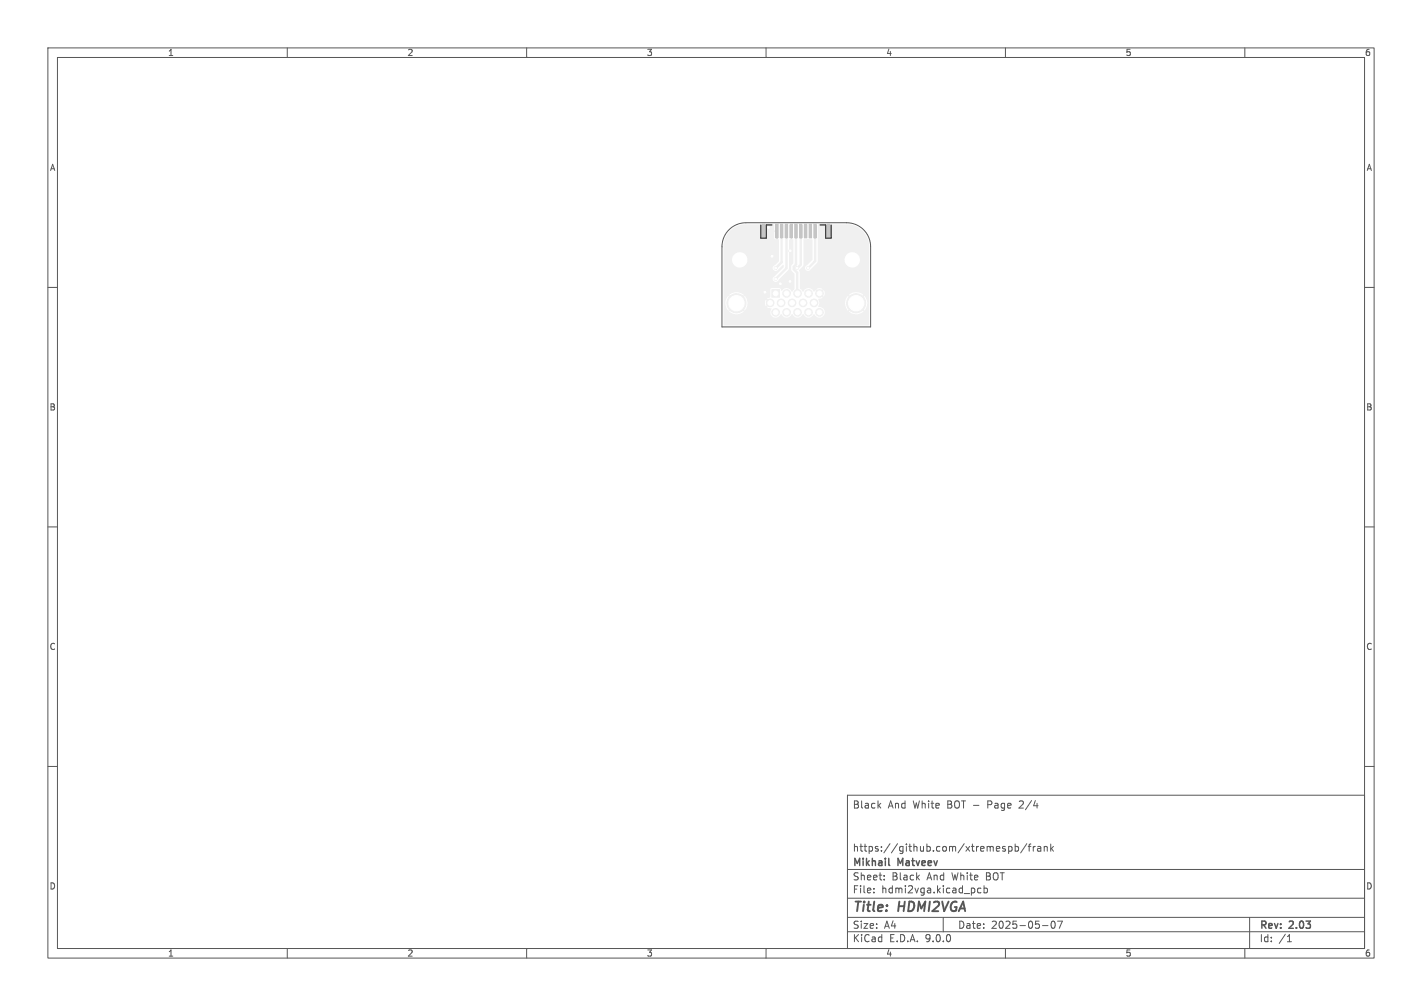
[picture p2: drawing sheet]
<svg xmlns="http://www.w3.org/2000/svg" width="297mm" height="210mm" viewBox="0 0 297 210" stroke-linecap="round" stroke-linejoin="round" font-family="sans-serif">
<g fill="#f0f0f0" stroke="#f0f0f0" stroke-width=".21">
<path d="M161.2 60.5h1.6v1.6h-1.6z"/>
<path d="M162 46.9h.5v2.8h-.5z"/>
<path d="M163 46.9h.5v2.8h-.5z"/>
<path d="M164 46.9h.5v2.8h-.5z"/>
<path d="M165 46.9h.5v2.8h-.5z"/>
<path d="M166 46.9h.5v2.8h-.5z"/>
<path d="M167 46.9h.5v2.8h-.5z"/>
<path d="M168 46.9h.5v2.8h-.5z"/>
<path d="M169 46.9h.5v2.8h-.5z"/>
<path d="M170 46.9h.5v2.8h-.5z"/>
<path d="M159.2 46.9h.6v2.6h-.6z"/>
<path d="M172.7 46.9h.6v2.6h-.6z"/>
<circle cx="178.8" cy="63.3" r="2"/>
<circle cx="153.8" cy="63.3" r="2"/>
<circle cx="164.3" cy="61.2" r=".8"/>
<circle cx="166.6" cy="61.2" r=".8"/>
<circle cx="168.9" cy="61.2" r=".8"/>
<circle cx="171.2" cy="61.2" r=".8"/>
<circle cx="160.9" cy="63.2" r=".8"/>
<circle cx="163.1" cy="63.2" r=".8"/>
<circle cx="165.4" cy="63.2" r=".8"/>
<circle cx="167.7" cy="63.2" r=".8"/>
<circle cx="170" cy="63.2" r=".8"/>
<circle cx="162" cy="65.2" r=".8"/>
<circle cx="164.3" cy="65.2" r=".8"/>
<circle cx="166.6" cy="65.2" r=".8"/>
<circle cx="168.9" cy="65.2" r=".8"/>
<circle cx="171.2" cy="65.2" r=".8"/>
<circle cx="162" cy="55.9" r=".3"/>
<circle cx="161.3" cy="53.5" r=".3"/>
<circle cx="165" cy="52.4" r=".3"/>
<circle cx="165" cy="58.7" r=".3"/>
<circle cx="160.5" cy="47.5" r=".3"/>
<circle cx="163" cy="59.3" r=".3"/>
<circle cx="159.8" cy="61" r=".3"/>
<circle cx="162" cy="58.3" r=".3"/>
<circle cx="166.5" cy="55.9" r=".3"/>
<circle cx="168.8" cy="55.9" r=".3"/>
</g>
<path d="M162 56h.1M162.3 48.3v4.2l-1 1M163.3 47.9v6.9l-1.3 1.2M164.3 47.9v8.1l-2.3 2.3M166.3 47.9v7.3l-.5 .5v.5l.7 .7 .1 4.4M166.5 56h.1M167.3 47.9v7.4l-.8 .7M168.8 56h.1M170.3 47.9v6.6l-1.5 1.5" fill="none" stroke="#f0f0f0" stroke-width=".5"/>
<path d="M152.5 48.2l.1-.2a4.7 4.7 0 0 1 3.2-1.2h3l.1 2.7 .2 .3 .7-.1 .3-.2v-2.6l1.5-.1 .1 1.3h.5l.2 .3v1.6h-.3v-1.6h-.4v1.3l.2 .2h.7l.1 .2v4h-6.6a1.61 1.61 0 0 0-2.4-1.2 1.61 1.61 0 0 0 0 2.7 1.61 1.61 0 0 0 2.4-1.2v-.3h6.6v.5l-.8 .7a.61 .61 0 0 0-.4 1 .61 .61 0 0 0 1 0l.9-1 .3 .1v.4l-1.9 1.9a.61 .61 0 0 0-.2 1 .61 .61 0 0 0 1-.2l2.2-2.4v-6l.3-.1v-1.6l.2-.1 .1 .1v1.6l.3 .1v4.8l-.4 .5v.9l.7 .9v3.1l-.6 .6a1.24 1.24 0 0 0-2.1-.2l-.4-.5h-1.9l-.1 .2v1.6l-.7 .4 .4 .4-.2 .2-.4-.4-.2 .5h-3.7l-.2-.8-.4-.5-.4 .5-.3-.2 .5-.5a2.3 2.3 0 0 0-3 0l.5 .5-.2 .2-.5-.5a2.3 2.3 0 0 0 0 3l.5-.5 .2 .2-.5 .5a2.3 2.3 0 0 0 3 0l-.5-.5 .3-.2 .5 .5 .4-.8 .1-.9h3.7l.2 .8 .4-.4 .2 .2-.4 .4 .9 .3a1.18 1.18 0 0 0 .4 1.8 1.18 1.18 0 0 0 1.7-.6 1.25 1.25 0 0 0 1.1 .7 1.25 1.25 0 0 0 1.1-.7 1.25 1.25 0 0 0 1.2 .7 1.25 1.25 0 0 0 1.1-.7 1.25 1.25 0 0 0 1.2 .7 1.25 1.25 0 0 0 1.1-.7 1.14 1.14 0 0 0 1.4 .7 1.14 1.14 0 0 0 .8-1.3 1.14 1.14 0 0 0-1.3-.9l.1-.3a1.58 1.58 0 0 0-.1-1.4l.9-.3-.4-.4 .2-.2 .4 .4 .1-.1a1.09 1.09 0 0 0-.1-1.2l-.4 .4-.2-.2 .4-.4-.1-.1a1.09 1.09 0 0 0-1.2 .1l.4 .4-.2 .2-.4-.4-.3 .3a1.25 1.25 0 0 0-1.1-.7 1.25 1.25 0 0 0-1.2 .7l-.6-.7v-3.3l-.2-.4 .9-1.2v-5.2l.2-.1 .8-.1 .8 .1 .1 .1v4.1l-1.1 1.1a.61 .61 0 0 0-.3 1 .61 .61 0 0 0 1 0l1.5-1.7v-7.7h1.6v2.6l.3 .2 .7 .1 .2-.3 .1-2.7h3.1a4.7 4.7 0 0 1 4.7 4.7v2.6h-1.9a1.61 1.61 0 0 0-2.4-1.2 1.61 1.61 0 0 0 0 2.7 1.61 1.61 0 0 0 2.4-1.2v-.3h1.9v9h-.4l-.2-.8-.4-.5-.4 .5-.3-.2 .5-.5a2.3 2.3 0 0 0-3 0l.5 .5-.2 .2-.5-.5a2.3 2.3 0 0 0 0 3l.5-.5 .2 .2-.5 .5a2.3 2.3 0 0 0 3 0l-.5-.5 .3-.2 .4 .5 .5-.8 .1-.9h.4v4.8h-30.3l-.1-16.4a4.7 4.7 0 0 1 1.4-3.3z" fill="#f0f0f0"/>
<g fill="#fff" stroke="#fff" stroke-width=".21">
<circle cx="162" cy="56" r=".17"/>
<circle cx="161.3" cy="53.5" r=".17"/>
<circle cx="165" cy="52.4" r=".18"/>
<circle cx="165" cy="58.7" r=".17"/>
<circle cx="160.5" cy="47.5" r=".18"/>
<circle cx="163" cy="59.3" r=".17"/>
<circle cx="159.8" cy="61" r=".17"/>
<circle cx="162" cy="58.3" r=".17"/>
<circle cx="166.5" cy="56" r=".18"/>
<circle cx="168.8" cy="56" r=".17"/>
<circle cx="178.8" cy="63.3" r="1.6"/>
<circle cx="153.8" cy="63.3" r="1.6"/>
<circle cx="162" cy="61.2" r=".5"/>
<circle cx="164.3" cy="61.2" r=".5"/>
<circle cx="166.6" cy="61.2" r=".5"/>
<circle cx="168.9" cy="61.2" r=".5"/>
<circle cx="171.2" cy="61.2" r=".5"/>
<circle cx="160.9" cy="63.2" r=".5"/>
<circle cx="163.1" cy="63.2" r=".5"/>
<circle cx="165.4" cy="63.2" r=".5"/>
<circle cx="167.7" cy="63.2" r=".5"/>
<circle cx="170" cy="63.2" r=".5"/>
<circle cx="162" cy="65.2" r=".5"/>
<circle cx="164.3" cy="65.2" r=".5"/>
<circle cx="166.6" cy="65.2" r=".5"/>
<circle cx="168.9" cy="65.2" r=".5"/>
<circle cx="171.2" cy="65.2" r=".5"/>
<circle cx="154.5" cy="54.2" r="1.35"/>
<circle cx="178" cy="54.2" r="1.35"/>
</g>
<g fill="#c4c4c4" stroke="#c4c4c4" stroke-width=".21">
<path d="M162 46.9h.5v2.8h-.5z"/>
<path d="M163 46.9h.5v2.8h-.5z"/>
<path d="M164 46.9h.5v2.8h-.5z"/>
<path d="M165 46.9h.5v2.8h-.5z"/>
<path d="M166 46.9h.5v2.8h-.5z"/>
<path d="M167 46.9h.5v2.8h-.5z"/>
<path d="M168 46.9h.5v2.8h-.5z"/>
<path d="M169 46.9h.5v2.8h-.5z"/>
<path d="M170 46.9h.5v2.8h-.5z"/>
<path d="M159.2 46.9h.6v2.6h-.6z"/>
<path d="M172.7 46.9h.6v2.6h-.6z"/>
</g>
<path d="M158.9 47v2.7h1.1v-2.7h1.2M171.3 47h1.2v2.7h1.1v-2.7" fill="none" stroke="#000" stroke-width=".21"/>
<g fill="none" stroke="#575757" stroke-width=".21">
<path d="M10 10h277v190h-277zM12 12h273v186h-273zM60 10v2M110 10v2M160 10v2M210 10v2M260 10v2M152.3 48a5 5 0 0 1 3.5-1.5h21a5 5 0 0 1 5 5v16.8h-31v-16.8a5 5 0 0 1 1.5-3.5zM10 60h2M285 60h2M10 110h2M285 110h2"/>
<path d="M10 160h2M177 166h108v32h-108zM183.5 168.1l.5 .6M184 167.7l-.6 .6M210.7 176.8l.4-.1 .3 .3-.2 .6h-.5M212 176.8l.5-.1 .2 .3-.1 .6h-.6M212 176.2v1.5M214.5 176.1l-1.3 2M214.7 176.7h.6M215.3 176.2l-.3 .2v1.3M215.8 176.7v1M216.2 176.7l-.4 .3"/>
<path d="M216.7 176.8h.6l.1 .9M217.4 177.1h-.5l-.2 .2 .2 .4 .5-.1M218.1 176.8l.2-.1 .4 .1v.9M218.1 176.7v1M219.5 176.2v1.5M219.6 177.1l.4 .6M220 176.7l-.5 .6M285 160h2M60 198v2M110 198v2M160 198v2M177 194.5h108"/>
<path d="M177 191.5h108M177 187.5h108M177 181.5h108M182.5 186.3v.1M182.5 185.5v.1M184.7 183.6v.1M184.7 182.8v.1M197 191.5v3M204.9 185.5l-.4-.1-.3 .3 .1 .6h.6M205.5 185.5l.5-.1 .2 .3-.1 .6h-.6M205.5 184.9v1.5M210 198v2"/>
<path d="M217.7 193.2h1.2M219.7 192.4l.2-.1a.8 .8 0 0 1 .5 .7 .8 .8 0 0 1-.5 .8 1 1 0 0 1-.2-1.4zM220.9 192.3h1l-.7 1.5M260 198v2M261 191.5v6.5M268.9 196.6h.8M269 195.5l.3-.4v1.5"/>
</g>
<path d="M185.6 180.5l.2 .2" fill="none" stroke="#575757" stroke-width=".3"/>
<g font-size="2.8" fill="#575757">
<text x="178" y="190.9">Title:</text>
<text x="187.7" y="190.9">HDMI2VGA</text>
</g>
<g font-size="2.1" fill="#575757">
<text x="178" y="169">Black</text>
<text x="185.4" y="169">And</text>
<text x="190.7" y="169">White</text>
<text x="198" y="169">BOT -</text>
<text x="206.6" y="169">Page</text>
<text x="213.4" y="169">2/4</text>
<text x="178" y="178">https://github.com/xtremespb/frank</text>
<text x="178" y="184">Sheet:</text>
<text x="178" y="181.2">Mikhail</text>
<text x="186.2" y="184">Black</text>
<text x="187.6" y="181.2">Matveev</text>
<text x="193.7" y="184">And</text>
<text x="199" y="184">White</text>
<text x="206.2" y="184">BOT</text>
<text x="178" y="186.7">File:</text>
<text x="184.1" y="186.7">hdmi2vga.kicad_pcb</text>
<text x="178" y="196.9">KiCad</text>
<text x="178" y="194.1">Size:</text>
<text x="184.7" y="194.1">A4</text>
<text x="185.7" y="196.9">E.D.A.</text>
<text x="193.3" y="196.9">9.0.0</text>
<text x="200" y="194.1">Date:</text>
<text x="207" y="194.1">2025-05-07</text>
<text x="263" y="194.3">Rev:</text>
<text x="263" y="196.9">Id:</text>
<text x="267.1" y="196.9">/1</text>
<text x="269.4" y="194.3">2.03</text>
</g>
<g font-size="1.8" fill="#575757">
<text x="35" y="11.9">1</text>
<text x="85" y="11.9">2</text>
<text x="135" y="11.9">3</text>
<text x="185" y="11.9">4</text>
<text x="235" y="11.9">5</text>
<text x="285" y="11.9">6</text>
<text x="10.3" y="35.9">A</text>
<text x="285.4" y="35.9">A</text>
<text x="10.3" y="85.9">B</text>
<text x="285.3" y="85.9">B</text>
<text x="10.3" y="135.9">C</text>
<text x="285.3" y="135.9">C</text>
<text x="10.3" y="185.9">D</text>
<text x="285.3" y="185.9">D</text>
<text x="35" y="199.9">1</text>
<text x="85" y="199.9">2</text>
<text x="135" y="199.9">3</text>
<text x="185" y="199.9">4</text>
<text x="235" y="199.9">5</text>
<text x="285" y="199.9">6</text>
</g>
</svg>
